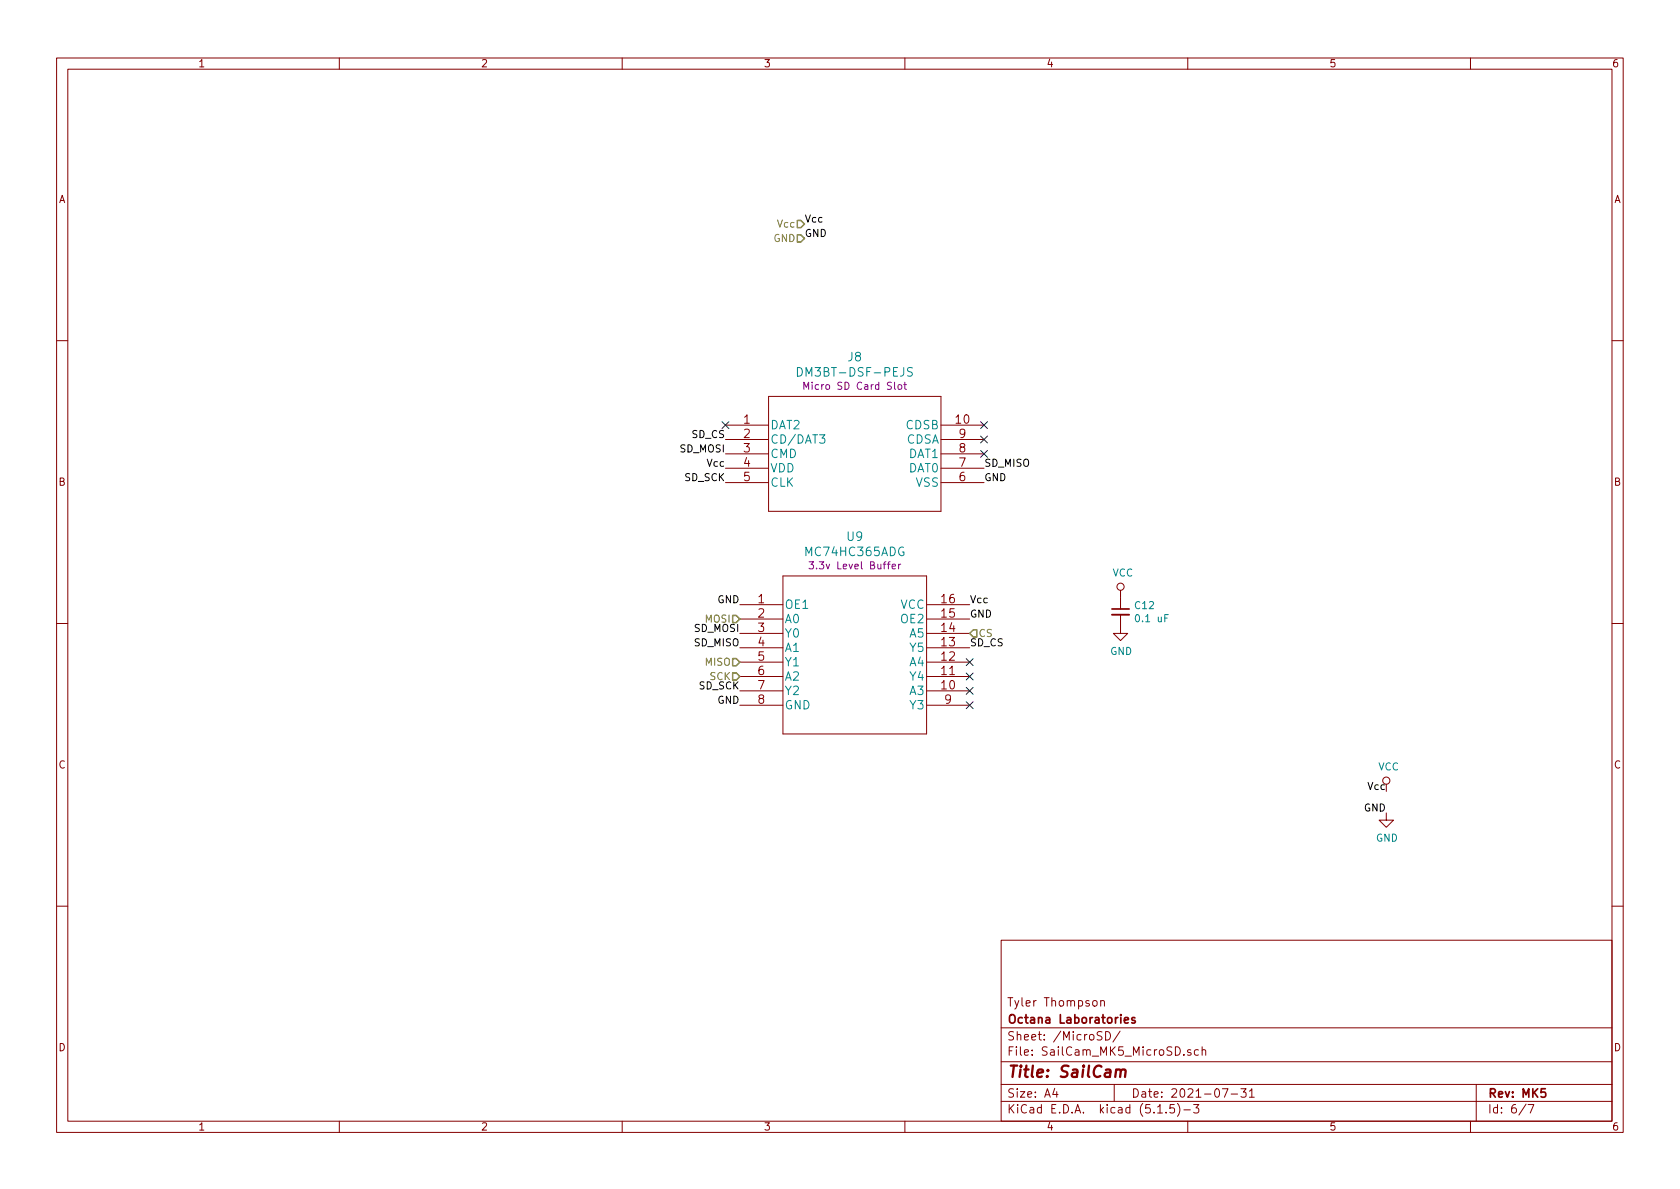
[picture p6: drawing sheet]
<svg xmlns="http://www.w3.org/2000/svg" width="297mm" height="210mm" viewBox="0 0 297 210" stroke-linecap="round" stroke-linejoin="round" font-family="sans-serif">
<g fill="none" stroke="#840000" stroke-width=".18">
<path d="M10 10.3h277v189.9h-277zM12 12.2h273v186.1h-273zM60 10.3v1.9M110 10.3v1.9M160 10.3v1.9M210 10.3v1.9M260 10.3v1.9M10 60.2h2M128.3 75.2h7.6M128.3 77.7h7.6M135.9 70.1h30.5v20.3h-30.5zM166.4 75.2h7.6"/>
<path d="M166.4 77.7h7.6M285 60.2h2M128.3 80.3h7.6M128.3 82.8h7.6M128.3 85.3h7.6M166.4 80.3h7.6M166.4 82.8h7.6M166.4 85.3h7.6M10 110.3h2M130.8 106.9h7.6M130.8 119.6h7.6M130.8 117.1h7.6"/>
<path d="M130.8 114.5h7.6M130.8 112h7.6M130.8 109.5h7.6M138.4 101.8h25.4v28h-25.4zM163.8 106.9h7.6M163.8 119.6h7.6M163.8 117.1h7.6M163.8 114.5h7.6M163.8 112h7.6M163.8 109.5h7.6M198.1 108.7v3.3h1.3l-1.3 1.3-1.3-1.3h1.3M198.1 104.4v3.3"/>
<path d="M285 110.3h2M130.8 122.2h7.6M130.8 124.7h7.6M163.8 122.2h7.6M163.8 124.7h7.6M245.1 143.8v1.2h1.3l-1.3 1.3-1.3-1.3h1.3M10 160.2h2M177 166.3h108v32h-108zM193.3 177.1l.2-.2 .4 .2v.7l-.2 .1-.4-.1zM194.6 177.1l.1-.1a.37 .37 0 0 1 .6 .1v.8M194.6 176.9v1M285 160.2h2"/>
<path d="M60 198.3v1.9M110 198.3v1.9M160 198.3v1.9M177 194.8h108M177 191.8h108M177 187.8h108M177 181.8h108M186.5 192.5l-.4 1h1M186.8 193v1M194.8 182.5l-.5-.1-.3 .3 .1 .3 .7 .4v.4l-.2 .1-.6-.1M195.5 182.4a.76 .76 0 0 1 .9 .8 .76 .76 0 0 1-.9 .7zM197 191.8v3"/>
<path d="M198 182.3l-1.2 2M204.7 196.8h.8M206.2 196.7v.1M207.6 195.3h-.7l-.1 .7 .2-.1 .5 .1 .2 .2-.1 .5-.2 .1-.6-.1M208.2 195.1a1.71 1.71 0 0 1 0 2.3M209.3 196.3h1.2M210 198.3v1.9M210.5 185.7a.37 .37 0 0 0-.5 .1v.2l.5 .2 .1 .1-.2 .3-.4-.1M211 195.3h1l-.5 .6 .4 .1v.7l-.2 .1-.7-.1M211.9 185.7l-.4-.1-.3 .3 .1 .6 .2 .1 .4-.1M212.5 185.7h.1a.37 .37 0 0 1 .6 .1v.8M212.5 185.1v1.5"/>
<path d="M216.1 192.5h1l-.6 1.5M217.7 193.5h1.1M219.4 192.5h.9l-.5 .6 .5 .1v.7l-.3 .1-.6-.1M220.9 193l.4-.5v1.5M220.9 194h.9M260 198.3v1.9M261 191.8v6.5M269.8 195.2l-1.2 2M270.2 195.3h1l-.6 1.5"/>
<circle cx="198.1" cy="103.8" r=".63"/>
<circle cx="245.1" cy="138" r=".63"/>
</g>
<path d="M196.6 107.7h3M198.8 180.4l.7-.1v-.3l-.5-.1-.2 .2 .1 .7h.6M200.7 180l-.4-.1-.2 .2 .1 .3 .5 .1v.3h-.6M273.2 192.5h-.7v.7l.2-.1 .5 .1 .1 .2-.1 .5-.2 .1-.5-.1" fill="none" stroke="#840000" stroke-width=".3"/>
<path d="M197.3 189.3a.5 .5 0 0 1 .9 .1l-.2 1M198.2 189.4a.47 .47 0 0 1 .4-.3 .47 .47 0 0 1 .4 .3l-.1 1" fill="none" stroke="#840000" stroke-width=".41"/>
<path d="M142.1 68.9v-1.3l.5 .9 .4-.9v1.3M158.9 68.1l.3-.1 .2 .1v.5l-.1 .2-.3 .1-.2-.2zM159.8 68h.5M160 67.6v1.1l.3 .2M143.1 99.3h.7l-.4 .5 .4 .1v.5l-.2 .2-.5-.1M158.9 99.8v.8M159.3 99.8l-.4 .2M157.7 100.2l.6-.1v-.3h-.4l-.2 .1 .1 .7h.5" fill="none" stroke="#840084" stroke-width=".18"/>
<path d="M196.6 108.7h3" fill="none" stroke="#840000" stroke-width=".33"/>
<path d="M141 65a.77 .77 0 0 1 .9 .8 .77 .77 0 0 1-.9 .7zM144.9 76.9h.9l-.5 .6 .5 .1v.7l-.2 .1-.7-.1M161.3 65.1a.62 .62 0 0 0-.8 0v.5l.7 .3 .1 .3-.3 .3-.5-.1" fill="none" stroke="#008484" stroke-width=".18"/>
<path d="M141 39h.6l.6 .6-.6 .7h-.6zM141 41.5h.6l.6 .7-.6 .6h-.6zM129.5 116.5h.7l.6 .6-.6 .6h-.7zM129.5 108.8h.7l.6 .7-.6 .6h-.7zM129.5 119h.7l.6 .6-.6 .7h-.7zM172.1 111.4h.6v1.2h-.6l-.7-.6z" fill="none" stroke="#848400" stroke-width=".25"/>
<g fill="none" stroke="#000084" stroke-width=".18">
<path d="M127.7 74.6l1.2 1.2M128.9 74.6l-1.2 1.2M173.4 74.6l1.2 1.2M173.4 77.1l1.2 1.2M173.4 79.6l1.2 1.3M174.6 74.6l-1.2 1.2M174.6 77.1l-1.2 1.2M174.6 79.6l-1.2 1.3M170.8 119l1.3 1.2M170.8 116.5l1.3 1.2M172.1 119l-1.3 1.2M172.1 116.5l-1.3 1.2"/>
<path d="M170.8 121.6l1.3 1.2M170.8 124.1l1.3 1.2M172.1 121.6l-1.3 1.2M172.1 124.1l-1.3 1.2"/>
</g>
<text font-size="2.8" fill="#840000" x="178" y="190.5">Title: SailCam</text>
<g font-size="2.1" fill="#008484">
<text x="150" y="63.9">J8</text>
<text x="141.9" y="66.6">DM3BT-DSF-PEJS</text>
<text x="136.1" y="75.9">DAT2</text>
<text x="160.2" y="75.9">CDSB</text>
<text x="136.1" y="78.5">CD/DAT3</text>
<text x="136.1" y="81">CMD</text>
<text x="136.1" y="83.5">VDD</text>
<text x="160.2" y="78.5">CDSA</text>
<text x="160.7" y="83.5">DAT0</text>
<text x="160.7" y="81">DAT1</text>
<text x="136.1" y="86.1">CLK</text>
<text x="162" y="86.1">VSS</text>
<text x="149.8" y="95.7">U9</text>
<text x="142.6" y="98.3">MC74HC365ADG</text>
<text x="138.7" y="107.7">OE1</text>
<text x="159.2" y="107.7">VCC</text>
<text x="138.7" y="110.2">A0</text>
<text x="138.7" y="112.7">Y0</text>
<text x="159.4" y="110.2">OE2</text>
<text x="160.9" y="112.7">A5</text>
<text x="138.7" y="115.3">A1</text>
<text x="138.7" y="117.8">Y1</text>
<text x="160.9" y="117.8">A4</text>
<text x="161" y="115.3">Y5</text>
<text x="138.7" y="120.4">A2</text>
<text x="138.7" y="122.9">Y2</text>
<text x="138.7" y="125.4">GND</text>
<text x="160.9" y="122.9">A3</text>
<text x="161" y="120.4">Y4</text>
<text x="161" y="125.4">Y3</text>
</g>
<g font-size="2.1" fill="#840000">
<text x="131.5" y="74.9">1</text>
<text x="131.5" y="77.5">2</text>
<text x="169" y="74.9">10</text>
<text x="169.6" y="77.5">9</text>
<text x="131.5" y="80">3</text>
<text x="131.5" y="82.5">4</text>
<text x="169.6" y="82.5">7</text>
<text x="169.6" y="80">8</text>
<text x="131.5" y="85.1">5</text>
<text x="169.6" y="85.1">6</text>
<text x="134" y="106.7">1</text>
<text x="166.5" y="106.7">16</text>
<text x="134" y="109.2">2</text>
<text x="134" y="111.8">3</text>
<text x="166.5" y="111.8">14</text>
<text x="166.5" y="109.2">15</text>
<text x="134" y="114.3">4</text>
<text x="134" y="116.8">5</text>
<text x="134" y="119.4">6</text>
<text x="166.5" y="119.4">11</text>
<text x="166.5" y="116.8">12</text>
<text x="166.5" y="114.3">13</text>
<text x="134" y="121.9">7</text>
<text x="134" y="124.5">8</text>
<text x="166.5" y="121.9">10</text>
<text x="167.1" y="124.5">9</text>
<text x="178" y="178">Tyler Thompson</text>
<text x="178" y="184">Sheet: /MicroSD/</text>
<text x="178" y="181">Octana Laboratories</text>
<text x="178" y="186.7">File: SailCam_MK5_MicroSD.sch</text>
<text x="178" y="196.9">KiCad E.D.A. kicad (5.1.5)-3</text>
<text x="178" y="194.1">Size: A4</text>
<text x="200" y="194.1">Date: 2021-07-31</text>
<text x="263" y="194.1">Rev: MK5</text>
<text x="263" y="196.9">Id: 6/7</text>
</g>
<g font-size="1.8" fill="#840000">
<text x="35" y="11.9">1</text>
<text x="85" y="11.9">2</text>
<text x="135" y="11.9">3</text>
<text x="185" y="11.9">4</text>
<text x="235" y="11.9">5</text>
<text x="285" y="11.9">6</text>
<text x="10.4" y="35.9">A</text>
<text x="285.4" y="35.9">A</text>
<text x="10.4" y="85.9">B</text>
<text x="285.4" y="85.9">B</text>
<text x="10.4" y="135.9">C</text>
<text x="285.4" y="135.9">C</text>
<text x="10.4" y="185.9">D</text>
<text x="285.4" y="185.9">D</text>
<text x="35" y="199.9">1</text>
<text x="85" y="199.9">2</text>
<text x="135" y="199.9">3</text>
<text x="185" y="199.9">4</text>
<text x="235" y="199.9">5</text>
<text x="285" y="199.9">6</text>
</g>
<g font-size="1.8" fill="#848400">
<text x="137.6" y="40.3">Vcc</text>
<text x="136.8" y="42.8">GND</text>
<text x="124.8" y="110.1">MOSI</text>
<text x="173" y="112.6">CS</text>
<text x="124.8" y="117.7">MISO</text>
<text x="125.6" y="120.3">SCK</text>
</g>
<g font-size="1.8">
<text x="142.2" y="39.4">Vcc</text>
<text x="142.2" y="41.9">GND</text>
<text x="122.4" y="77.5">SD_CS</text>
<text x="120.3" y="80">SD_MOSI</text>
<text x="125.1" y="82.5">Vcc</text>
<text x="174" y="82.5">SD_MISO</text>
<text x="121.1" y="85.1">SD_SCK</text>
<text x="174" y="85.1">GND</text>
<text x="126.9" y="106.7">GND</text>
<text x="171.4" y="106.7">Vcc</text>
<text x="122.9" y="111.8">SD_MOSI</text>
<text x="171.4" y="109.2">GND</text>
<text x="122.9" y="114.3">SD_MISO</text>
<text x="171.4" y="114.3">SD_CS</text>
<text x="123.6" y="121.9">SD_SCK</text>
<text x="126.9" y="124.5">GND</text>
<text x="241.2" y="143.5">GND</text>
<text x="242" y="139.7">Vcc</text>
</g>
<g font-size="1.8" fill="#840084">
<text x="143.1" y="68.9">Micro SD Card Slot</text>
<text x="144.1" y="100.7">3.3v Level Buffer</text>
</g>
<g font-size="1.8" fill="#008484">
<text x="196.7" y="101.9">VCC</text>
<text x="200.7" y="107.7">C12</text>
<text x="201.1" y="110">0.1 uF</text>
<text x="196.3" y="115.8">GND</text>
<text x="243.7" y="136.2">VCC</text>
<text x="243.3" y="148.8">GND</text>
</g>
</svg>
